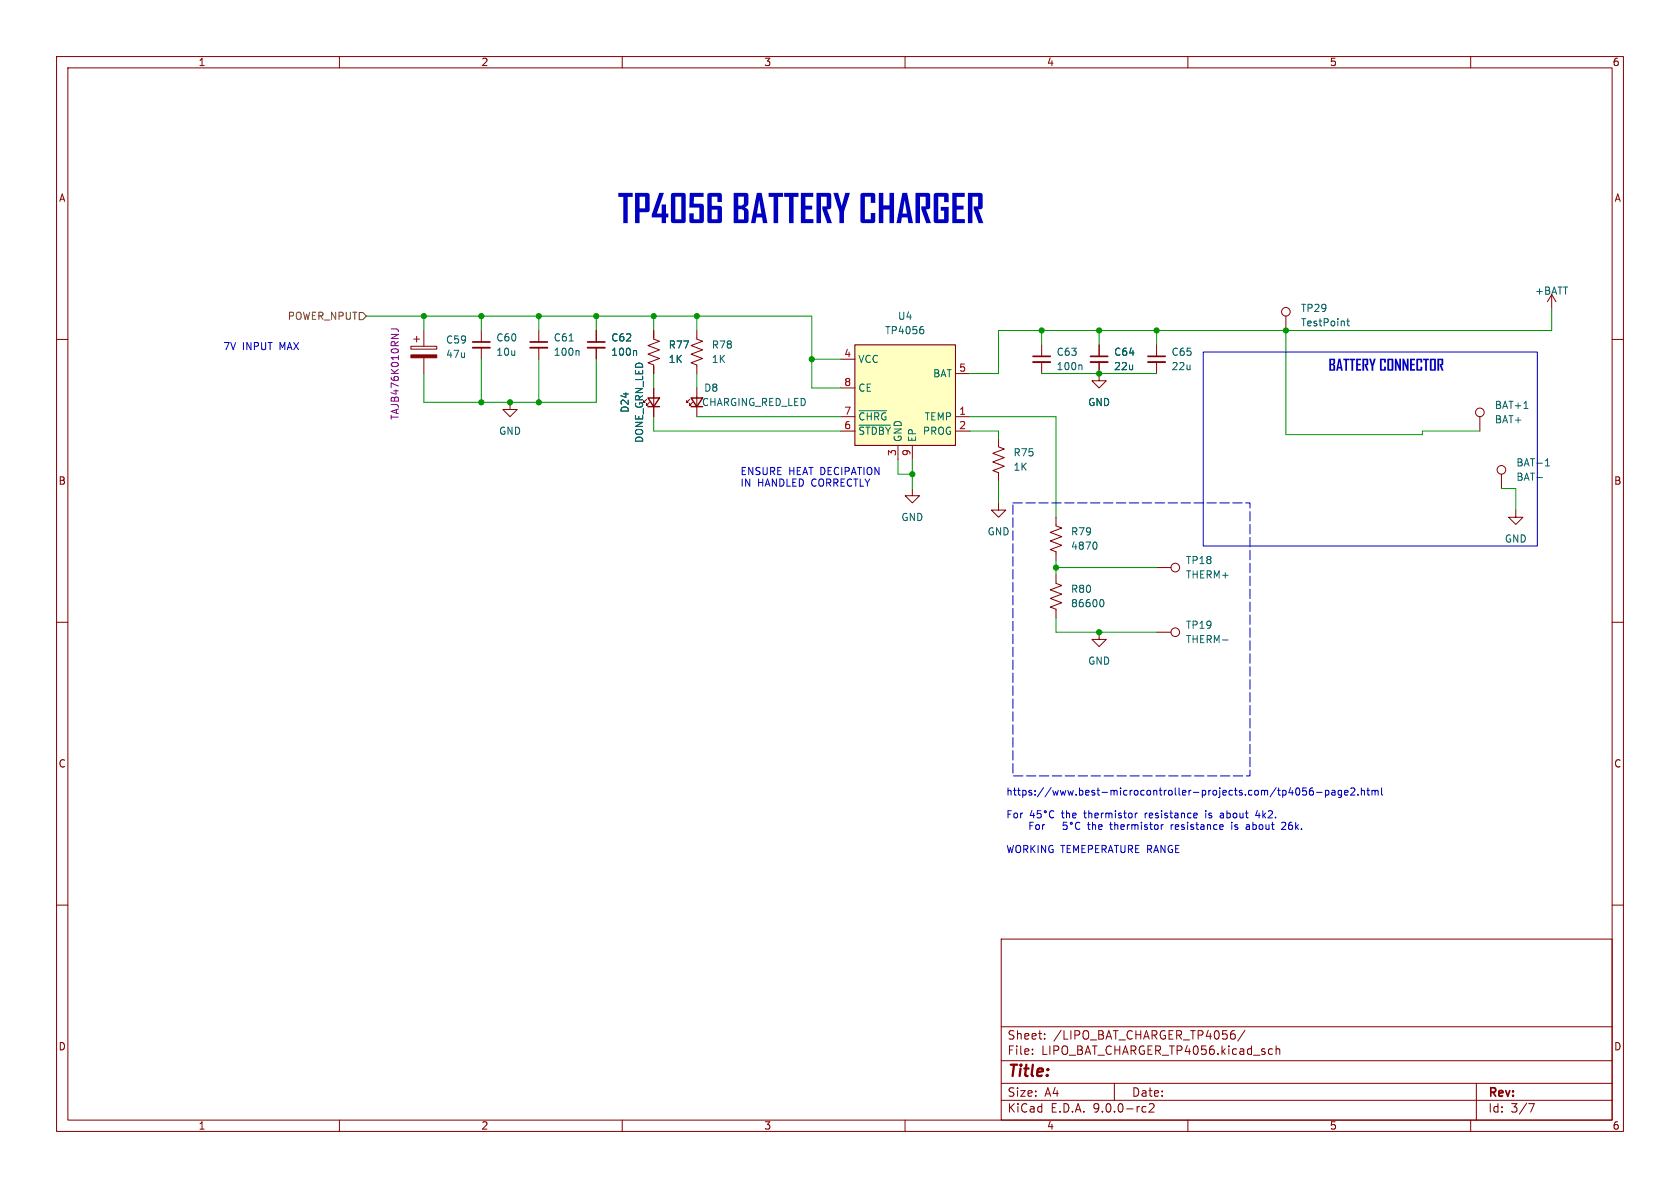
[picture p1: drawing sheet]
(kicad_sch
 (version 20250114)
 (generator "eeschema")
 (generator_version "9.0")
 (paper "A4")
 (lib_symbols
  (symbol "Connector:TestPoint"
   (pin_numbers (hide yes))
   (pin_names
    (offset 0.762) (hide yes)) (exclude_from_sim no) (in_bom yes) (on_board yes)
   (property "Reference" "TP" (at 0 6.858 0) (effects (font (size 1.27 1.27))))
   (property "Value" "TestPoint" (at 0 5.08 0) (effects (font (size 1.27 1.27))))
   (property "Footprint" "" (at 5.08 0 0) (effects (font (size 1.27 1.27)) (hide yes)))
   (property "Datasheet" "~" (at 5.08 0 0) (effects (font (size 1.27 1.27)) (hide yes)))
   (property "Description" "test point" (at 0 0 0) (effects (font (size 1.27 1.27)) (hide yes)))
   (symbol "TestPoint_0_1"
    (circle (center 0 3.302) (radius 0.762) (stroke (width 0) (type default)) (fill (type none))))
   (symbol "TestPoint_1_1"
    (pin passive line (at 0 0 90) (length 2.54) (name "1" (effects (font (size 1.27 1.27)))) (number "1" (effects (font (size 1.27 1.27))))))
   (embedded_fonts no))
  (symbol "Device:C_Polarized"
   (pin_numbers (hide yes))
   (pin_names
    (offset 0.254)) (exclude_from_sim no) (in_bom yes) (on_board yes)
   (property "Reference" "C" (at 0.635 2.54 0) (effects (font (size 1.27 1.27)) (justify left)))
   (property "Value" "C_Polarized" (at 0.635 -2.54 0) (effects (font (size 1.27 1.27)) (justify left)))
   (property "Footprint" "" (at 0.9652 -3.81 0) (effects (font (size 1.27 1.27)) (hide yes)))
   (property "Datasheet" "~" (at 0 0 0) (effects (font (size 1.27 1.27)) (hide yes)))
   (property "Description" "Polarized capacitor" (at 0 0 0) (effects (font (size 1.27 1.27)) (hide yes)))
   (symbol "C_Polarized_0_1"
    (rectangle (start -2.286 0.508) (end 2.286 1.016) (stroke (width 0) (type default)) (fill (type none)))
    (polyline (pts (xy -1.778 2.286) (xy -0.762 2.286)) (stroke (width 0) (type default)) (fill (type none)))
    (polyline (pts (xy -1.27 2.794) (xy -1.27 1.778)) (stroke (width 0) (type default)) (fill (type none)))
    (rectangle (start 2.286 -0.508) (end -2.286 -1.016) (stroke (width 0) (type default)) (fill (type outline))))
   (symbol "C_Polarized_1_1"
    (pin passive line (at 0 3.81 270) (length 2.794) (name "~" (effects (font (size 1.27 1.27)))) (number "1" (effects (font (size 1.27 1.27)))))
    (pin passive line (at 0 -3.81 90) (length 2.794) (name "~" (effects (font (size 1.27 1.27)))) (number "2" (effects (font (size 1.27 1.27))))))
   (embedded_fonts no))
  (symbol "Device:C_Small"
   (pin_numbers (hide yes))
   (pin_names
    (offset 0.254) (hide yes)) (exclude_from_sim no) (in_bom yes) (on_board yes)
   (property "Reference" "C" (at 0.254 1.778 0) (effects (font (size 1.27 1.27)) (justify left)))
   (property "Value" "C_Small" (at 0.254 -2.032 0) (effects (font (size 1.27 1.27)) (justify left)))
   (property "Footprint" "" (at 0 0 0) (effects (font (size 1.27 1.27)) (hide yes)))
   (property "Datasheet" "~" (at 0 0 0) (effects (font (size 1.27 1.27)) (hide yes)))
   (property "Description" "Unpolarized capacitor, small symbol" (at 0 0 0) (effects (font (size 1.27 1.27)) (hide yes)))
   (symbol "C_Small_0_1"
    (polyline (pts (xy -1.524 0.508) (xy 1.524 0.508)) (stroke (width 0.3048) (type default)) (fill (type none)))
    (polyline (pts (xy -1.524 -0.508) (xy 1.524 -0.508)) (stroke (width 0.3302) (type default)) (fill (type none))))
   (symbol "C_Small_1_1"
    (pin passive line (at 0 2.54 270) (length 2.032) (name "~" (effects (font (size 1.27 1.27)))) (number "1" (effects (font (size 1.27 1.27)))))
    (pin passive line (at 0 -2.54 90) (length 2.032) (name "~" (effects (font (size 1.27 1.27)))) (number "2" (effects (font (size 1.27 1.27))))))
   (embedded_fonts no))
  (symbol "Device:LED_Small"
   (pin_numbers (hide yes))
   (pin_names
    (offset 0.254) (hide yes)) (exclude_from_sim no) (in_bom yes) (on_board yes)
   (property "Reference" "D" (at -1.27 3.175 0) (effects (font (size 1.27 1.27)) (justify left)))
   (property "Value" "LED_Small" (at -4.445 -2.54 0) (effects (font (size 1.27 1.27)) (justify left)))
   (property "Footprint" "" (at 0 0 90) (effects (font (size 1.27 1.27)) (hide yes)))
   (property "Datasheet" "~" (at 0 0 90) (effects (font (size 1.27 1.27)) (hide yes)))
   (property "Description" "Light emitting diode, small symbol" (at 0 0 0) (effects (font (size 1.27 1.27)) (hide yes)))
   (symbol "LED_Small_0_1"
    (polyline (pts (xy -0.762 -1.016) (xy -0.762 1.016)) (stroke (width 0.254) (type default)) (fill (type none)))
    (polyline (pts (xy 0 0.762) (xy -0.508 1.27) (xy -0.254 1.27) (xy -0.508 1.27) (xy -0.508 1.016)) (stroke (width 0) (type default)) (fill (type none)))
    (polyline (pts (xy 0.508 1.27) (xy 0 1.778) (xy 0.254 1.778) (xy 0 1.778) (xy 0 1.524)) (stroke (width 0) (type default)) (fill (type none)))
    (polyline (pts (xy 0.762 -1.016) (xy -0.762 0) (xy 0.762 1.016) (xy 0.762 -1.016)) (stroke (width 0.254) (type default)) (fill (type none)))
    (polyline (pts (xy 1.016 0) (xy -0.762 0)) (stroke (width 0) (type default)) (fill (type none))))
   (symbol "LED_Small_1_1"
    (pin passive line (at -2.54 0 0) (length 1.778) (name "K" (effects (font (size 1.27 1.27)))) (number "1" (effects (font (size 1.27 1.27)))))
    (pin passive line (at 2.54 0 180) (length 1.778) (name "A" (effects (font (size 1.27 1.27)))) (number "2" (effects (font (size 1.27 1.27))))))
   (embedded_fonts no))
  (symbol "Device:R_US"
   (pin_numbers (hide yes))
   (pin_names
    (offset 0)) (exclude_from_sim no) (in_bom yes) (on_board yes)
   (property "Reference" "R" (at 2.54 0 90) (effects (font (size 1.27 1.27))))
   (property "Value" "R_US" (at -2.54 0 90) (effects (font (size 1.27 1.27))))
   (property "Footprint" "" (at 1.016 -0.254 90) (effects (font (size 1.27 1.27)) (hide yes)))
   (property "Datasheet" "~" (at 0 0 0) (effects (font (size 1.27 1.27)) (hide yes)))
   (property "Description" "Resistor, US symbol" (at 0 0 0) (effects (font (size 1.27 1.27)) (hide yes)))
   (symbol "R_US_0_1"
    (polyline (pts (xy 0 2.286) (xy 1.016 1.905) (xy 0 1.524) (xy -1.016 1.143) (xy 0 0.762)) (stroke (width 0) (type default)) (fill (type none)))
    (polyline (pts (xy 0 2.286) (xy 0 2.54)) (stroke (width 0) (type default)) (fill (type none)))
    (polyline (pts (xy 0 0.762) (xy 1.016 0.381) (xy 0 0) (xy -1.016 -0.381) (xy 0 -0.762)) (stroke (width 0) (type default)) (fill (type none)))
    (polyline (pts (xy 0 -0.762) (xy 1.016 -1.143) (xy 0 -1.524) (xy -1.016 -1.905) (xy 0 -2.286)) (stroke (width 0) (type default)) (fill (type none)))
    (polyline (pts (xy 0 -2.286) (xy 0 -2.54)) (stroke (width 0) (type default)) (fill (type none))))
   (symbol "R_US_1_1"
    (pin passive line (at 0 3.81 270) (length 1.27) (name "~" (effects (font (size 1.27 1.27)))) (number "1" (effects (font (size 1.27 1.27)))))
    (pin passive line (at 0 -3.81 90) (length 1.27) (name "~" (effects (font (size 1.27 1.27)))) (number "2" (effects (font (size 1.27 1.27))))))
   (embedded_fonts no))
  (symbol "MCD_Integrated_IC:TP4056" (exclude_from_sim no) (in_bom yes) (on_board yes)
   (property "Reference" "U" (at 12.7 7.62 0) (effects (font (size 1.27 1.27))))
   (property "Value" "TP4056" (at 10.16 5.08 0) (effects (font (size 1.27 1.27))))
   (property "Footprint" "MACHADA_footprints:SOP127P600X175-9N" (at 20.32 -10.16 0) (effects (font (size 1.27 1.27)) (hide yes)))
   (property "Datasheet" "" (at 20.32 -10.16 0) (effects (font (size 1.27 1.27)) (hide yes)))
   (property "Description" "TP4056 1A Standalone Linear Li-lon Battery Charger with Thermal Regulation" (at 0 0 0) (effects (font (size 1.27 1.27)) (hide yes)))
   (symbol "TP4056_0_0"
    (pin power_in line (at -2.54 0 0) (length 2.54) (name "VCC" (effects (font (size 1.27 1.27)))) (number "4" (effects (font (size 1.27 1.27)))))
    (pin passive line (at -2.54 -5.08 0) (length 2.54) (name "CE" (effects (font (size 1.27 1.27)))) (number "8" (effects (font (size 1.27 1.27)))))
    (pin passive line (at -2.54 -10.16 0) (length 2.54) (name "~{CHRG}" (effects (font (size 1.27 1.27)))) (number "7" (effects (font (size 1.27 1.27)))))
    (pin passive line (at -2.54 -12.7 0) (length 2.54) (name "~{STDBY}" (effects (font (size 1.27 1.27)))) (number "6" (effects (font (size 1.27 1.27)))))
    (pin power_in line (at 7.62 -17.78 90) (length 2.54) (name "GND" (effects (font (size 1.27 1.27)))) (number "3" (effects (font (size 1.27 1.27)))))
    (pin power_in line (at 10.16 -17.78 90) (length 2.54) (name "EP" (effects (font (size 1.27 1.27)))) (number "9" (effects (font (size 1.27 1.27)))))
    (pin passive line (at 20.32 -2.54 180) (length 2.54) (name "BAT" (effects (font (size 1.27 1.27)))) (number "5" (effects (font (size 1.27 1.27)))))
    (pin passive line (at 20.32 -10.16 180) (length 2.54) (name "TEMP" (effects (font (size 1.27 1.27)))) (number "1" (effects (font (size 1.27 1.27)))))
    (pin passive line (at 20.32 -12.7 180) (length 2.54) (name "PROG" (effects (font (size 1.27 1.27)))) (number "2" (effects (font (size 1.27 1.27))))))
   (symbol "TP4056_1_1"
    (rectangle (start 0 2.54) (end 17.78 -15.24) (stroke (width 0.2) (type default)) (fill (type background))))
   (embedded_fonts no))
  (symbol "power:+BATT"
   (power)
   (pin_names
    (offset 0)) (exclude_from_sim no) (in_bom yes) (on_board yes)
   (property "Reference" "#PWR" (at 0 -3.81 0) (effects (font (size 1.27 1.27)) (hide yes)))
   (property "Value" "+BATT" (at 0 3.556 0) (effects (font (size 1.27 1.27))))
   (property "Footprint" "" (at 0 0 0) (effects (font (size 1.27 1.27)) (hide yes)))
   (property "Datasheet" "" (at 0 0 0) (effects (font (size 1.27 1.27)) (hide yes)))
   (property "Description" "Power symbol creates a global label with name \"+BATT\"" (at 0 0 0) (effects (font (size 1.27 1.27)) (hide yes)))
   (symbol "+BATT_0_1"
    (polyline (pts (xy -0.762 1.27) (xy 0 2.54)) (stroke (width 0) (type default)) (fill (type none)))
    (polyline (pts (xy 0 2.54) (xy 0.762 1.27)) (stroke (width 0) (type default)) (fill (type none)))
    (polyline (pts (xy 0 0) (xy 0 2.54)) (stroke (width 0) (type default)) (fill (type none))))
   (symbol "+BATT_1_1"
    (pin power_in line (at 0 0 90) (length 0) (hide yes) (name "+BATT" (effects (font (size 1.27 1.27)))) (number "1" (effects (font (size 1.27 1.27))))))
   (embedded_fonts no))
  (symbol "power:GND"
   (power)
   (pin_names
    (offset 0)) (exclude_from_sim no) (in_bom yes) (on_board yes)
   (property "Reference" "#PWR" (at 0 -6.35 0) (effects (font (size 1.27 1.27)) (hide yes)))
   (property "Value" "GND" (at 0 -3.81 0) (effects (font (size 1.27 1.27))))
   (property "Footprint" "" (at 0 0 0) (effects (font (size 1.27 1.27)) (hide yes)))
   (property "Datasheet" "" (at 0 0 0) (effects (font (size 1.27 1.27)) (hide yes)))
   (property "Description" "Power symbol creates a global label with name \"GND\" , ground" (at 0 0 0) (effects (font (size 1.27 1.27)) (hide yes)))
   (symbol "GND_0_1"
    (polyline (pts (xy 0 0) (xy 0 -1.27) (xy 1.27 -1.27) (xy 0 -2.54) (xy -1.27 -1.27) (xy 0 -1.27)) (stroke (width 0) (type default)) (fill (type none))))
   (symbol "GND_1_1"
    (pin power_in line (at 0 0 270) (length 0) (hide yes) (name "GND" (effects (font (size 1.27 1.27)))) (number "1" (effects (font (size 1.27 1.27))))))
   (embedded_fonts no)))
 (rectangle
  (start 179.07 88.9)
  (end 220.98 137.16)
  (stroke (width 0) (type dash))
  (fill (type none)))
 (rectangle
  (start 212.725 96.52)
  (end 271.78 62.23)
  (stroke (width 0) (type default))
  (fill (type none)))
 (text "For 45°C the thermistor resistance is about 4k2.\n    For   5°C the thermistor resistance is about 26k.\n\nWORKING TEMEPERATURE RANGE"
  (exclude_from_sim no)
  (at 177.8 151.13 0)
  (effects (font (size 1.27 1.27)) (justify left bottom)))
 (text "TP4056 BATTERY CHARGER"
  (exclude_from_sim no)
  (at 109.22 41.91 0)
  (effects (font
    (face "Agency FB") (size 5 5) (thickness 1)
    (bold yes)) (justify left bottom)))
 (text "7V INPUT MAX"
  (exclude_from_sim no)
  (at 39.37 62.23 0)
  (effects (font (size 1.27 1.27)) (justify left bottom)))
 (text "https://www.best-microcontroller-projects.com/tp4056-page2.html"
  (exclude_from_sim no)
  (at 177.8 140.97 0)
  (effects (font (size 1.27 1.27)) (justify left bottom)))
 (text "BATTERY CONNECTOR"
  (exclude_from_sim no)
  (at 255.27 66.675 0)
  (effects (font
    (face "Agency FB") (size 2 2) (thickness 0.4)
    (bold yes)) (justify right bottom)))
 (text "ENSURE HEAT DECIPATION\nIN HANDLED CORRECTLY"
  (exclude_from_sim no)
  (at 130.81 86.36 0)
  (effects (font (size 1.27 1.27)) (justify left bottom)))
 (junction
  (at 161.29 83.82)
  (diameter 0)
  (color 0 0 0 0))
 (junction
  (at 90.17 71.12)
  (diameter 0)
  (color 0 0 0 0))
 (junction
  (at 85.09 55.88)
  (diameter 0)
  (color 0 0 0 0))
 (junction
  (at 194.31 58.42)
  (diameter 0)
  (color 0 0 0 0))
 (junction
  (at 204.47 58.42)
  (diameter 0)
  (color 0 0 0 0))
 (junction
  (at 115.57 55.88)
  (diameter 0)
  (color 0 0 0 0))
 (junction
  (at 105.41 55.88)
  (diameter 0)
  (color 0 0 0 0))
 (junction
  (at 194.31 66.04)
  (diameter 0)
  (color 0 0 0 0))
 (junction
  (at 186.69 100.33)
  (diameter 0)
  (color 0 0 0 0))
 (junction
  (at 143.51 63.5)
  (diameter 0)
  (color 0 0 0 0))
 (junction
  (at 74.93 55.88)
  (diameter 0)
  (color 0 0 0 0))
 (junction
  (at 194.31 111.76)
  (diameter 0)
  (color 0 0 0 0))
 (junction
  (at 123.19 55.88)
  (diameter 0)
  (color 0 0 0 0))
 (junction
  (at 227.33 58.42)
  (diameter 0)
  (color 0 0 0 0))
 (junction
  (at 184.15 58.42)
  (diameter 0)
  (color 0 0 0 0))
 (junction
  (at 95.25 71.12)
  (diameter 0)
  (color 0 0 0 0))
 (junction
  (at 95.25 55.88)
  (diameter 0)
  (color 0 0 0 0))
 (junction
  (at 85.09 71.12)
  (diameter 0)
  (color 0 0 0 0))
 (wire
  (pts (xy 186.69 109.22) (xy 186.69 111.76))
  (stroke (width 0) (type default)))
 (wire
  (pts (xy 158.75 83.82) (xy 161.29 83.82))
  (stroke (width 0) (type default)))
 (wire
  (pts (xy 184.15 60.96) (xy 184.15 58.42))
  (stroke (width 0) (type default)))
 (wire
  (pts (xy 148.59 68.58) (xy 143.51 68.58))
  (stroke (width 0) (type default)))
 (wire
  (pts (xy 123.19 68.58) (xy 123.19 66.04))
  (stroke (width 0) (type default)))
 (wire
  (pts (xy 115.57 55.88) (xy 115.57 58.42))
  (stroke (width 0) (type default)))
 (wire
  (pts (xy 176.53 85.09) (xy 176.53 88.9))
  (stroke (width 0) (type default)))
 (wire
  (pts (xy 227.33 58.42) (xy 227.33 76.835))
  (stroke (width 0) (type default)))
 (wire
  (pts (xy 204.47 60.96) (xy 204.47 58.42))
  (stroke (width 0) (type default)))
 (wire
  (pts (xy 85.09 55.88) (xy 95.25 55.88))
  (stroke (width 0) (type default)))
 (wire
  (pts (xy 186.69 100.33) (xy 204.47 100.33))
  (stroke (width 0) (type default)))
 (wire
  (pts (xy 115.57 76.2) (xy 148.59 76.2))
  (stroke (width 0) (type default)))
 (wire
  (pts (xy 85.09 55.88) (xy 85.09 58.42))
  (stroke (width 0) (type default)))
 (wire
  (pts (xy 176.53 58.42) (xy 184.15 58.42))
  (stroke (width 0) (type default)))
 (wire
  (pts (xy 105.41 63.5) (xy 105.41 71.12))
  (stroke (width 0) (type default)))
 (wire
  (pts (xy 176.53 66.04) (xy 176.53 58.42))
  (stroke (width 0) (type default)))
 (wire
  (pts (xy 194.31 60.96) (xy 194.31 58.42))
  (stroke (width 0) (type default)))
 (wire
  (pts (xy 90.17 71.12) (xy 95.25 71.12))
  (stroke (width 0) (type default)))
 (wire
  (pts (xy 161.29 81.28) (xy 161.29 83.82))
  (stroke (width 0) (type default)))
 (wire
  (pts (xy 265.43 86.36) (xy 267.97 86.36))
  (stroke (width 0) (type default)))
 (wire
  (pts (xy 184.15 58.42) (xy 194.31 58.42))
  (stroke (width 0) (type default)))
 (wire
  (pts (xy 64.77 55.88) (xy 74.93 55.88))
  (stroke (width 0) (type default)))
 (wire
  (pts (xy 184.15 66.04) (xy 194.31 66.04))
  (stroke (width 0) (type default)))
 (wire
  (pts (xy 85.09 63.5) (xy 85.09 71.12))
  (stroke (width 0) (type default)))
 (wire
  (pts (xy 158.75 81.28) (xy 158.75 83.82))
  (stroke (width 0) (type default)))
 (wire
  (pts (xy 186.69 111.76) (xy 194.31 111.76))
  (stroke (width 0) (type default)))
 (wire
  (pts (xy 115.57 55.88) (xy 123.19 55.88))
  (stroke (width 0) (type default)))
 (wire
  (pts (xy 95.25 63.5) (xy 95.25 71.12))
  (stroke (width 0) (type default)))
 (wire
  (pts (xy 143.51 63.5) (xy 143.51 68.58))
  (stroke (width 0) (type default)))
 (wire
  (pts (xy 194.31 58.42) (xy 204.47 58.42))
  (stroke (width 0) (type default)))
 (wire
  (pts (xy 105.41 55.88) (xy 115.57 55.88))
  (stroke (width 0) (type default)))
 (wire
  (pts (xy 74.93 71.12) (xy 74.93 66.04))
  (stroke (width 0) (type default)))
 (wire
  (pts (xy 85.09 71.12) (xy 90.17 71.12))
  (stroke (width 0) (type default)))
 (wire
  (pts (xy 105.41 55.88) (xy 105.41 58.42))
  (stroke (width 0) (type default)))
 (wire
  (pts (xy 204.47 58.42) (xy 227.33 58.42))
  (stroke (width 0) (type default)))
 (wire
  (pts (xy 143.51 63.5) (xy 143.51 55.88))
  (stroke (width 0) (type default)))
 (wire
  (pts (xy 74.93 55.88) (xy 74.93 58.42))
  (stroke (width 0) (type default)))
 (wire
  (pts (xy 115.57 73.66) (xy 115.57 76.2))
  (stroke (width 0) (type default)))
 (wire
  (pts (xy 85.09 71.12) (xy 74.93 71.12))
  (stroke (width 0) (type default)))
 (wire
  (pts (xy 123.19 58.42) (xy 123.19 55.88))
  (stroke (width 0) (type default)))
 (wire
  (pts (xy 194.31 66.04) (xy 204.47 66.04))
  (stroke (width 0) (type default)))
 (wire
  (pts (xy 161.29 83.82) (xy 161.29 86.36))
  (stroke (width 0) (type default)))
 (wire
  (pts (xy 267.97 86.36) (xy 267.97 90.17))
  (stroke (width 0) (type default)))
 (wire
  (pts (xy 227.33 58.42) (xy 274.32 58.42))
  (stroke (width 0) (type default)))
 (wire
  (pts (xy 143.51 63.5) (xy 148.59 63.5))
  (stroke (width 0) (type default)))
 (wire
  (pts (xy 251.46 76.835) (xy 251.46 76.2))
  (stroke (width 0) (type default)))
 (wire
  (pts (xy 95.25 71.12) (xy 105.41 71.12))
  (stroke (width 0) (type default)))
 (wire
  (pts (xy 274.32 54.61) (xy 274.32 58.42))
  (stroke (width 0) (type default)))
 (wire
  (pts (xy 261.62 76.2) (xy 251.46 76.2))
  (stroke (width 0) (type default)))
 (wire
  (pts (xy 95.25 55.88) (xy 95.25 58.42))
  (stroke (width 0) (type default)))
 (wire
  (pts (xy 186.69 99.06) (xy 186.69 100.33))
  (stroke (width 0) (type default)))
 (wire
  (pts (xy 95.25 55.88) (xy 105.41 55.88))
  (stroke (width 0) (type default)))
 (wire
  (pts (xy 227.33 76.835) (xy 251.46 76.835))
  (stroke (width 0) (type default)))
 (wire
  (pts (xy 123.19 73.66) (xy 148.59 73.66))
  (stroke (width 0) (type default)))
 (wire
  (pts (xy 186.69 73.66) (xy 186.69 91.44))
  (stroke (width 0) (type default)))
 (wire
  (pts (xy 176.53 76.2) (xy 176.53 77.47))
  (stroke (width 0) (type default)))
 (wire
  (pts (xy 115.57 66.04) (xy 115.57 68.58))
  (stroke (width 0) (type default)))
 (wire
  (pts (xy 186.69 101.6) (xy 186.69 100.33))
  (stroke (width 0) (type default)))
 (wire
  (pts (xy 171.45 73.66) (xy 186.69 73.66))
  (stroke (width 0) (type default)))
 (wire
  (pts (xy 123.19 55.88) (xy 143.51 55.88))
  (stroke (width 0) (type default)))
 (wire
  (pts (xy 171.45 66.04) (xy 176.53 66.04))
  (stroke (width 0) (type default)))
 (wire
  (pts (xy 194.31 111.76) (xy 204.47 111.76))
  (stroke (width 0) (type default)))
 (wire
  (pts (xy 171.45 76.2) (xy 176.53 76.2))
  (stroke (width 0) (type default)))
 (wire
  (pts (xy 74.93 55.88) (xy 85.09 55.88))
  (stroke (width 0) (type default)))
 (hierarchical_label "POWER_NPUT"
  (shape input)
  (at 64.77 55.88 180)
  (effects (font (size 1.27 1.27)) (justify right)))
 (symbol
  (lib_id "Device:C_Small")
  (at 184.15 63.5 0)
  (unit 1)
  (exclude_from_sim no)
  (in_bom yes)
  (on_board yes)
  (dnp no)
  (fields_autoplaced yes)
  (property "Reference" "C63" (at 186.69 62.2363 0) (effects (font (size 1.27 1.27)) (justify left)))
  (property "Value" "100n" (at 186.69 64.7763 0) (effects (font (size 1.27 1.27)) (justify left)))
  (property "Footprint" "Capacitor_SMD:C_0402_1005Metric" (at 184.15 63.5 0) (effects (font (size 1.27 1.27)) (hide yes)))
  (property "Datasheet" "~" (at 184.15 63.5 0) (effects (font (size 1.27 1.27)) (hide yes)))
  (property "Description" "" (at 184.15 63.5 0) (effects (font (size 1.27 1.27)) (hide yes)))
  (pin "2")
  (pin "1"))
 (symbol
  (lib_id "Connector:TestPoint")
  (at 204.47 111.76 270)
  (unit 1)
  (exclude_from_sim no)
  (in_bom yes)
  (on_board yes)
  (dnp no)
  (fields_autoplaced yes)
  (property "Reference" "TP19" (at 209.55 110.49 90) (effects (font (size 1.27 1.27)) (justify left)))
  (property "Value" "THERM-" (at 209.55 113.03 90) (effects (font (size 1.27 1.27)) (justify left)))
  (property "Footprint" "TestPoint:TestPoint_Pad_D1.5mm" (at 204.47 116.84 0) (effects (font (size 1.27 1.27)) (hide yes)))
  (property "Datasheet" "~" (at 204.47 116.84 0) (effects (font (size 1.27 1.27)) (hide yes)))
  (property "Description" "" (at 204.47 111.76 0) (effects (font (size 1.27 1.27)) (hide yes)))
  (pin "1"))
 (symbol
  (lib_id "Device:R_US")
  (at 176.53 81.28 0)
  (unit 1)
  (exclude_from_sim no)
  (in_bom yes)
  (on_board yes)
  (dnp no)
  (fields_autoplaced yes)
  (property "Reference" "R75" (at 179.07 80.01 0) (effects (font (size 1.27 1.27)) (justify left)))
  (property "Value" "1K" (at 179.07 82.55 0) (effects (font (size 1.27 1.27)) (justify left)))
  (property "Footprint" "Resistor_SMD:R_0402_1005Metric" (at 177.546 81.534 90) (effects (font (size 1.27 1.27)) (hide yes)))
  (property "Datasheet" "~" (at 176.53 81.28 0) (effects (font (size 1.27 1.27)) (hide yes)))
  (property "Description" "" (at 176.53 81.28 0) (effects (font (size 1.27 1.27)) (hide yes)))
  (pin "1")
  (pin "2"))
 (symbol
  (lib_id "Device:LED_Small")
  (at 115.57 71.12 90)
  (unit 1)
  (exclude_from_sim no)
  (in_bom yes)
  (on_board yes)
  (dnp no)
  (property "Reference" "D24" (at 110.49 71.12 0) (effects (font (size 1.27 1.27))))
  (property "Value" "DONE_GRN_LED" (at 113.03 71.12 0) (effects (font (size 1.27 1.27))))
  (property "Footprint" "LED_SMD:LED_0603_1608Metric" (at 115.57 71.12 90) (effects (font (size 1.27 1.27)) (hide yes)))
  (property "Datasheet" "~" (at 115.57 71.12 90) (effects (font (size 1.27 1.27)) (hide yes)))
  (property "Description" "" (at 115.57 71.12 0) (effects (font (size 1.27 1.27)) (hide yes)))
  (pin "1")
  (pin "2"))
 (symbol
  (lib_id "Device:C_Small")
  (at 194.31 63.5 0)
  (unit 1)
  (exclude_from_sim no)
  (in_bom yes)
  (on_board yes)
  (dnp no)
  (fields_autoplaced yes)
  (property "Reference" "C64" (at 196.85 62.2363 0) (effects (font (size 1.27 1.27)) (justify left)))
  (property "Value" "22u" (at 196.85 64.7763 0) (effects (font (size 1.27 1.27)) (justify left)))
  (property "Footprint" "Capacitor_SMD:C_0402_1005Metric" (at 194.31 63.5 0) (effects (font (size 1.27 1.27)) (hide yes)))
  (property "Datasheet" "~" (at 194.31 63.5 0) (effects (font (size 1.27 1.27)) (hide yes)))
  (property "Description" "" (at 194.31 63.5 0) (effects (font (size 1.27 1.27)) (hide yes)))
  (pin "2")
  (pin "1"))
 (symbol
  (lib_id "Device:R_US")
  (at 186.69 105.41 0)
  (unit 1)
  (exclude_from_sim no)
  (in_bom yes)
  (on_board yes)
  (dnp no)
  (fields_autoplaced yes)
  (property "Reference" "R80" (at 189.23 104.14 0) (effects (font (size 1.27 1.27)) (justify left)))
  (property "Value" "86600" (at 189.23 106.68 0) (effects (font (size 1.27 1.27)) (justify left)))
  (property "Footprint" "Resistor_SMD:R_0402_1005Metric" (at 187.706 105.664 90) (effects (font (size 1.27 1.27)) (hide yes)))
  (property "Datasheet" "~" (at 186.69 105.41 0) (effects (font (size 1.27 1.27)) (hide yes)))
  (property "Description" "" (at 186.69 105.41 0) (effects (font (size 1.27 1.27)) (hide yes)))
  (pin "1")
  (pin "2"))
 (symbol
  (lib_id "power:GND")
  (at 90.17 71.12 0)
  (unit 1)
  (exclude_from_sim no)
  (in_bom yes)
  (on_board yes)
  (dnp no)
  (fields_autoplaced yes)
  (property "Reference" "#PWR0142" (at 90.17 77.47 0) (effects (font (size 1.27 1.27)) (hide yes)))
  (property "Value" "GND" (at 90.17 76.2 0) (effects (font (size 1.27 1.27))))
  (property "Footprint" "" (at 90.17 71.12 0) (effects (font (size 1.27 1.27)) (hide yes)))
  (property "Datasheet" "" (at 90.17 71.12 0) (effects (font (size 1.27 1.27)) (hide yes)))
  (property "Description" "" (at 90.17 71.12 0) (effects (font (size 1.27 1.27)) (hide yes)))
  (pin "1"))
 (symbol
  (lib_id "Device:C_Small")
  (at 85.09 60.96 0)
  (unit 1)
  (exclude_from_sim no)
  (in_bom yes)
  (on_board yes)
  (dnp no)
  (fields_autoplaced yes)
  (property "Reference" "C60" (at 87.63 59.6963 0) (effects (font (size 1.27 1.27)) (justify left)))
  (property "Value" "10u" (at 87.63 62.2363 0) (effects (font (size 1.27 1.27)) (justify left)))
  (property "Footprint" "Capacitor_SMD:C_0603_1608Metric" (at 85.09 60.96 0) (effects (font (size 1.27 1.27)) (hide yes)))
  (property "Datasheet" "~" (at 85.09 60.96 0) (effects (font (size 1.27 1.27)) (hide yes)))
  (property "Description" "" (at 85.09 60.96 0) (effects (font (size 1.27 1.27)) (hide yes)))
  (pin "2")
  (pin "1"))
 (symbol
  (lib_id "Connector:TestPoint")
  (at 204.47 100.33 270)
  (unit 1)
  (exclude_from_sim no)
  (in_bom yes)
  (on_board yes)
  (dnp no)
  (fields_autoplaced yes)
  (property "Reference" "TP18" (at 209.55 99.06 90) (effects (font (size 1.27 1.27)) (justify left)))
  (property "Value" "THERM+" (at 209.55 101.6 90) (effects (font (size 1.27 1.27)) (justify left)))
  (property "Footprint" "TestPoint:TestPoint_Pad_D1.5mm" (at 204.47 105.41 0) (effects (font (size 1.27 1.27)) (hide yes)))
  (property "Datasheet" "~" (at 204.47 105.41 0) (effects (font (size 1.27 1.27)) (hide yes)))
  (property "Description" "" (at 204.47 100.33 0) (effects (font (size 1.27 1.27)) (hide yes)))
  (pin "1"))
 (symbol
  (lib_id "Device:C_Small")
  (at 95.25 60.96 0)
  (unit 1)
  (exclude_from_sim no)
  (in_bom yes)
  (on_board yes)
  (dnp no)
  (fields_autoplaced yes)
  (property "Reference" "C61" (at 97.79 59.6963 0) (effects (font (size 1.27 1.27)) (justify left)))
  (property "Value" "100n" (at 97.79 62.2363 0) (effects (font (size 1.27 1.27)) (justify left)))
  (property "Footprint" "Capacitor_SMD:C_0603_1608Metric" (at 95.25 60.96 0) (effects (font (size 1.27 1.27)) (hide yes)))
  (property "Datasheet" "~" (at 95.25 60.96 0) (effects (font (size 1.27 1.27)) (hide yes)))
  (property "Description" "" (at 95.25 60.96 0) (effects (font (size 1.27 1.27)) (hide yes)))
  (pin "2")
  (pin "1"))
 (symbol
  (lib_id "power:GND")
  (at 267.97 90.17 0)
  (unit 1)
  (exclude_from_sim no)
  (in_bom yes)
  (on_board yes)
  (dnp no)
  (fields_autoplaced yes)
  (property "Reference" "#PWR0144" (at 267.97 96.52 0) (effects (font (size 1.27 1.27)) (hide yes)))
  (property "Value" "GND" (at 267.97 95.25 0) (effects (font (size 1.27 1.27))))
  (property "Footprint" "" (at 267.97 90.17 0) (effects (font (size 1.27 1.27)) (hide yes)))
  (property "Datasheet" "" (at 267.97 90.17 0) (effects (font (size 1.27 1.27)) (hide yes)))
  (property "Description" "" (at 267.97 90.17 0) (effects (font (size 1.27 1.27)) (hide yes)))
  (pin "1"))
 (symbol
  (lib_id "MCD_Integrated_IC:TP4056")
  (at 151.13 63.5 0)
  (unit 1)
  (exclude_from_sim no)
  (in_bom yes)
  (on_board yes)
  (dnp no)
  (fields_autoplaced yes)
  (property "Reference" "U4" (at 160.02 55.88 0) (effects (font (size 1.27 1.27))))
  (property "Value" "TP4056" (at 160.02 58.42 0) (effects (font (size 1.27 1.27))))
  (property "Footprint" "tp4056:SOIC127P600X175-9N" (at 171.45 73.66 0) (effects (font (size 1.27 1.27)) (hide yes)))
  (property "Datasheet" "" (at 171.45 73.66 0) (effects (font (size 1.27 1.27)) (hide yes)))
  (property "Description" "" (at 151.13 63.5 0) (effects (font (size 1.27 1.27)) (hide yes)))
  (pin "4")
  (pin "5")
  (pin "8")
  (pin "6")
  (pin "2")
  (pin "7")
  (pin "9")
  (pin "3")
  (pin "1"))
 (symbol
  (lib_id "Device:LED_Small")
  (at 123.19 71.12 90)
  (unit 1)
  (exclude_from_sim no)
  (in_bom yes)
  (on_board yes)
  (dnp no)
  (property "Reference" "D8" (at 125.73 68.58 90) (effects (font (size 1.27 1.27))))
  (property "Value" "CHARGING_RED_LED" (at 133.35 71.12 90) (effects (font (size 1.27 1.27))))
  (property "Footprint" "LED_SMD:LED_0603_1608Metric" (at 123.19 71.12 90) (effects (font (size 1.27 1.27)) (hide yes)))
  (property "Datasheet" "~" (at 123.19 71.12 90) (effects (font (size 1.27 1.27)) (hide yes)))
  (property "Description" "" (at 123.19 71.12 0) (effects (font (size 1.27 1.27)) (hide yes)))
  (pin "1")
  (pin "2"))
 (symbol
  (lib_id "Device:C_Small")
  (at 204.47 63.5 0)
  (unit 1)
  (exclude_from_sim no)
  (in_bom yes)
  (on_board yes)
  (dnp no)
  (fields_autoplaced yes)
  (property "Reference" "C65" (at 207.01 62.2363 0) (effects (font (size 1.27 1.27)) (justify left)))
  (property "Value" "22u" (at 207.01 64.7763 0) (effects (font (size 1.27 1.27)) (justify left)))
  (property "Footprint" "Capacitor_SMD:C_0402_1005Metric" (at 204.47 63.5 0) (effects (font (size 1.27 1.27)) (hide yes)))
  (property "Datasheet" "~" (at 204.47 63.5 0) (effects (font (size 1.27 1.27)) (hide yes)))
  (property "Description" "" (at 204.47 63.5 0) (effects (font (size 1.27 1.27)) (hide yes)))
  (pin "2")
  (pin "1"))
 (symbol
  (lib_id "Connector:TestPoint")
  (at 261.62 76.2 0)
  (unit 1)
  (exclude_from_sim no)
  (in_bom yes)
  (on_board yes)
  (dnp no)
  (property "Reference" "BAT+1" (at 264.16 71.628 0) (effects (font (size 1.27 1.27)) (justify left)))
  (property "Value" "BAT+" (at 264.16 74.168 0) (effects (font (size 1.27 1.27)) (justify left)))
  (property "Footprint" "TestPoint:TestPoint_Loop_D2.50mm_Drill1.85mm" (at 266.7 76.2 0) (effects (font (size 1.27 1.27)) (hide yes)))
  (property "Datasheet" "~" (at 266.7 76.2 0) (effects (font (size 1.27 1.27)) (hide yes)))
  (property "Description" "" (at 261.62 76.2 0) (effects (font (size 1.27 1.27)) (hide yes)))
  (pin "1"))
 (symbol
  (lib_id "Connector:TestPoint")
  (at 265.43 86.36 0)
  (unit 1)
  (exclude_from_sim no)
  (in_bom yes)
  (on_board yes)
  (dnp no)
  (property "Reference" "BAT-1" (at 267.97 81.788 0) (effects (font (size 1.27 1.27)) (justify left)))
  (property "Value" "BAT-" (at 267.97 84.328 0) (effects (font (size 1.27 1.27)) (justify left)))
  (property "Footprint" "TestPoint:TestPoint_Loop_D2.50mm_Drill1.85mm" (at 270.51 86.36 0) (effects (font (size 1.27 1.27)) (hide yes)))
  (property "Datasheet" "~" (at 270.51 86.36 0) (effects (font (size 1.27 1.27)) (hide yes)))
  (property "Description" "" (at 265.43 86.36 0) (effects (font (size 1.27 1.27)) (hide yes)))
  (pin "1"))
 (symbol
  (lib_id "Device:R_US")
  (at 186.69 95.25 0)
  (unit 1)
  (exclude_from_sim no)
  (in_bom yes)
  (on_board yes)
  (dnp no)
  (fields_autoplaced yes)
  (property "Reference" "R79" (at 189.23 93.98 0) (effects (font (size 1.27 1.27)) (justify left)))
  (property "Value" "4870" (at 189.23 96.52 0) (effects (font (size 1.27 1.27)) (justify left)))
  (property "Footprint" "Resistor_SMD:R_0402_1005Metric" (at 187.706 95.504 90) (effects (font (size 1.27 1.27)) (hide yes)))
  (property "Datasheet" "~" (at 186.69 95.25 0) (effects (font (size 1.27 1.27)) (hide yes)))
  (property "Description" "" (at 186.69 95.25 0) (effects (font (size 1.27 1.27)) (hide yes)))
  (pin "1")
  (pin "2"))
 (symbol
  (lib_id "power:GND")
  (at 194.31 111.76 0)
  (unit 1)
  (exclude_from_sim no)
  (in_bom yes)
  (on_board yes)
  (dnp no)
  (fields_autoplaced yes)
  (property "Reference" "#PWR0141" (at 194.31 118.11 0) (effects (font (size 1.27 1.27)) (hide yes)))
  (property "Value" "GND" (at 194.31 116.84 0) (effects (font (size 1.27 1.27))))
  (property "Footprint" "" (at 194.31 111.76 0) (effects (font (size 1.27 1.27)) (hide yes)))
  (property "Datasheet" "" (at 194.31 111.76 0) (effects (font (size 1.27 1.27)) (hide yes)))
  (property "Description" "" (at 194.31 111.76 0) (effects (font (size 1.27 1.27)) (hide yes)))
  (pin "1"))
 (symbol
  (lib_id "power:+BATT")
  (at 274.32 54.61 0)
  (unit 1)
  (exclude_from_sim no)
  (in_bom yes)
  (on_board yes)
  (dnp no)
  (fields_autoplaced yes)
  (property "Reference" "#PWR0145" (at 274.32 58.42 0) (effects (font (size 1.27 1.27)) (hide yes)))
  (property "Value" "+BATT" (at 274.32 51.435 0) (effects (font (size 1.27 1.27))))
  (property "Footprint" "" (at 274.32 54.61 0) (effects (font (size 1.27 1.27)) (hide yes)))
  (property "Datasheet" "" (at 274.32 54.61 0) (effects (font (size 1.27 1.27)) (hide yes)))
  (property "Description" "" (at 274.32 54.61 0) (effects (font (size 1.27 1.27)) (hide yes)))
  (pin "1"))
 (symbol
  (lib_id "power:GND")
  (at 194.31 66.04 0)
  (unit 1)
  (exclude_from_sim no)
  (in_bom yes)
  (on_board yes)
  (dnp no)
  (fields_autoplaced yes)
  (property "Reference" "#PWR0143" (at 194.31 72.39 0) (effects (font (size 1.27 1.27)) (hide yes)))
  (property "Value" "GND" (at 194.31 71.12 0) (effects (font (size 1.27 1.27))))
  (property "Footprint" "" (at 194.31 66.04 0) (effects (font (size 1.27 1.27)) (hide yes)))
  (property "Datasheet" "" (at 194.31 66.04 0) (effects (font (size 1.27 1.27)) (hide yes)))
  (property "Description" "" (at 194.31 66.04 0) (effects (font (size 1.27 1.27)) (hide yes)))
  (pin "1"))
 (symbol
  (lib_id "Device:C_Small")
  (at 105.41 60.96 0)
  (unit 1)
  (exclude_from_sim no)
  (in_bom yes)
  (on_board yes)
  (dnp no)
  (fields_autoplaced yes)
  (property "Reference" "C62" (at 107.95 59.6963 0) (effects (font (size 1.27 1.27)) (justify left)))
  (property "Value" "100n" (at 107.95 62.2363 0) (effects (font (size 1.27 1.27)) (justify left)))
  (property "Footprint" "Capacitor_SMD:C_0402_1005Metric" (at 105.41 60.96 0) (effects (font (size 1.27 1.27)) (hide yes)))
  (property "Datasheet" "~" (at 105.41 60.96 0) (effects (font (size 1.27 1.27)) (hide yes)))
  (property "Description" "" (at 105.41 60.96 0) (effects (font (size 1.27 1.27)) (hide yes)))
  (pin "2")
  (pin "1"))
 (symbol
  (lib_id "Connector:TestPoint")
  (at 227.33 58.42 0)
  (unit 1)
  (exclude_from_sim no)
  (in_bom yes)
  (on_board yes)
  (dnp no)
  (fields_autoplaced yes)
  (property "Reference" "TP29" (at 229.87 54.483 0) (effects (font (size 1.27 1.27)) (justify left)))
  (property "Value" "TestPoint" (at 229.87 57.023 0) (effects (font (size 1.27 1.27)) (justify left)))
  (property "Footprint" "brilliant-kicad-library:TestPoint_Pad_D0.9mm" (at 232.41 58.42 0) (effects (font (size 1.27 1.27)) (hide yes)))
  (property "Datasheet" "~" (at 232.41 58.42 0) (effects (font (size 1.27 1.27)) (hide yes)))
  (property "Description" "" (at 227.33 58.42 0) (effects (font (size 1.27 1.27)) (hide yes)))
  (pin "1"))
 (symbol
  (lib_id "power:GND")
  (at 176.53 88.9 0)
  (unit 1)
  (exclude_from_sim no)
  (in_bom yes)
  (on_board yes)
  (dnp no)
  (fields_autoplaced yes)
  (property "Reference" "#PWR0136" (at 176.53 95.25 0) (effects (font (size 1.27 1.27)) (hide yes)))
  (property "Value" "GND" (at 176.53 93.98 0) (effects (font (size 1.27 1.27))))
  (property "Footprint" "" (at 176.53 88.9 0) (effects (font (size 1.27 1.27)) (hide yes)))
  (property "Datasheet" "" (at 176.53 88.9 0) (effects (font (size 1.27 1.27)) (hide yes)))
  (property "Description" "" (at 176.53 88.9 0) (effects (font (size 1.27 1.27)) (hide yes)))
  (pin "1"))
 (symbol
  (lib_id "Device:R_US")
  (at 115.57 62.23 0)
  (unit 1)
  (exclude_from_sim no)
  (in_bom yes)
  (on_board yes)
  (dnp no)
  (fields_autoplaced yes)
  (property "Reference" "R77" (at 118.11 60.96 0) (effects (font (size 1.27 1.27)) (justify left)))
  (property "Value" "1K" (at 118.11 63.5 0) (effects (font (size 1.27 1.27)) (justify left)))
  (property "Footprint" "Resistor_SMD:R_0402_1005Metric" (at 116.586 62.484 90) (effects (font (size 1.27 1.27)) (hide yes)))
  (property "Datasheet" "~" (at 115.57 62.23 0) (effects (font (size 1.27 1.27)) (hide yes)))
  (property "Description" "" (at 115.57 62.23 0) (effects (font (size 1.27 1.27)) (hide yes)))
  (pin "1")
  (pin "2"))
 (symbol
  (lib_id "power:GND")
  (at 161.29 86.36 0)
  (unit 1)
  (exclude_from_sim no)
  (in_bom yes)
  (on_board yes)
  (dnp no)
  (fields_autoplaced yes)
  (property "Reference" "#PWR054" (at 161.29 92.71 0) (effects (font (size 1.27 1.27)) (hide yes)))
  (property "Value" "GND" (at 161.29 91.44 0) (effects (font (size 1.27 1.27))))
  (property "Footprint" "" (at 161.29 86.36 0) (effects (font (size 1.27 1.27)) (hide yes)))
  (property "Datasheet" "" (at 161.29 86.36 0) (effects (font (size 1.27 1.27)) (hide yes)))
  (property "Description" "" (at 161.29 86.36 0) (effects (font (size 1.27 1.27)) (hide yes)))
  (pin "1"))
 (symbol
  (lib_id "Device:C_Polarized")
  (at 74.93 62.23 0)
  (unit 1)
  (exclude_from_sim no)
  (in_bom yes)
  (on_board yes)
  (dnp no)
  (property "Reference" "C59" (at 78.74 60.071 0) (effects (font (size 1.27 1.27)) (justify left)))
  (property "Value" "47u" (at 78.74 62.611 0) (effects (font (size 1.27 1.27)) (justify left)))
  (property "Footprint" "Capacitor_Tantalum_SMD:CP_EIA-3528-21_Kemet-B" (at 75.8952 66.04 0) (effects (font (size 1.27 1.27)) (hide yes)))
  (property "Datasheet" "~" (at 74.93 62.23 0) (effects (font (size 1.27 1.27)) (hide yes)))
  (property "Description" "" (at 74.93 62.23 0) (effects (font (size 1.27 1.27)) (hide yes)))
  (property "MPN" "TAJB476K010RNJ" (at 69.85 66.04 90) (effects (font (size 1.27 1.27))))
  (pin "1")
  (pin "2"))
 (symbol
  (lib_id "Device:R_US")
  (at 123.19 62.23 0)
  (unit 1)
  (exclude_from_sim no)
  (in_bom yes)
  (on_board yes)
  (dnp no)
  (fields_autoplaced yes)
  (property "Reference" "R78" (at 125.73 60.96 0) (effects (font (size 1.27 1.27)) (justify left)))
  (property "Value" "1K" (at 125.73 63.5 0) (effects (font (size 1.27 1.27)) (justify left)))
  (property "Footprint" "Resistor_SMD:R_0402_1005Metric" (at 124.206 62.484 90) (effects (font (size 1.27 1.27)) (hide yes)))
  (property "Datasheet" "~" (at 123.19 62.23 0) (effects (font (size 1.27 1.27)) (hide yes)))
  (property "Description" "" (at 123.19 62.23 0) (effects (font (size 1.27 1.27)) (hide yes)))
  (pin "1")
  (pin "2")))
